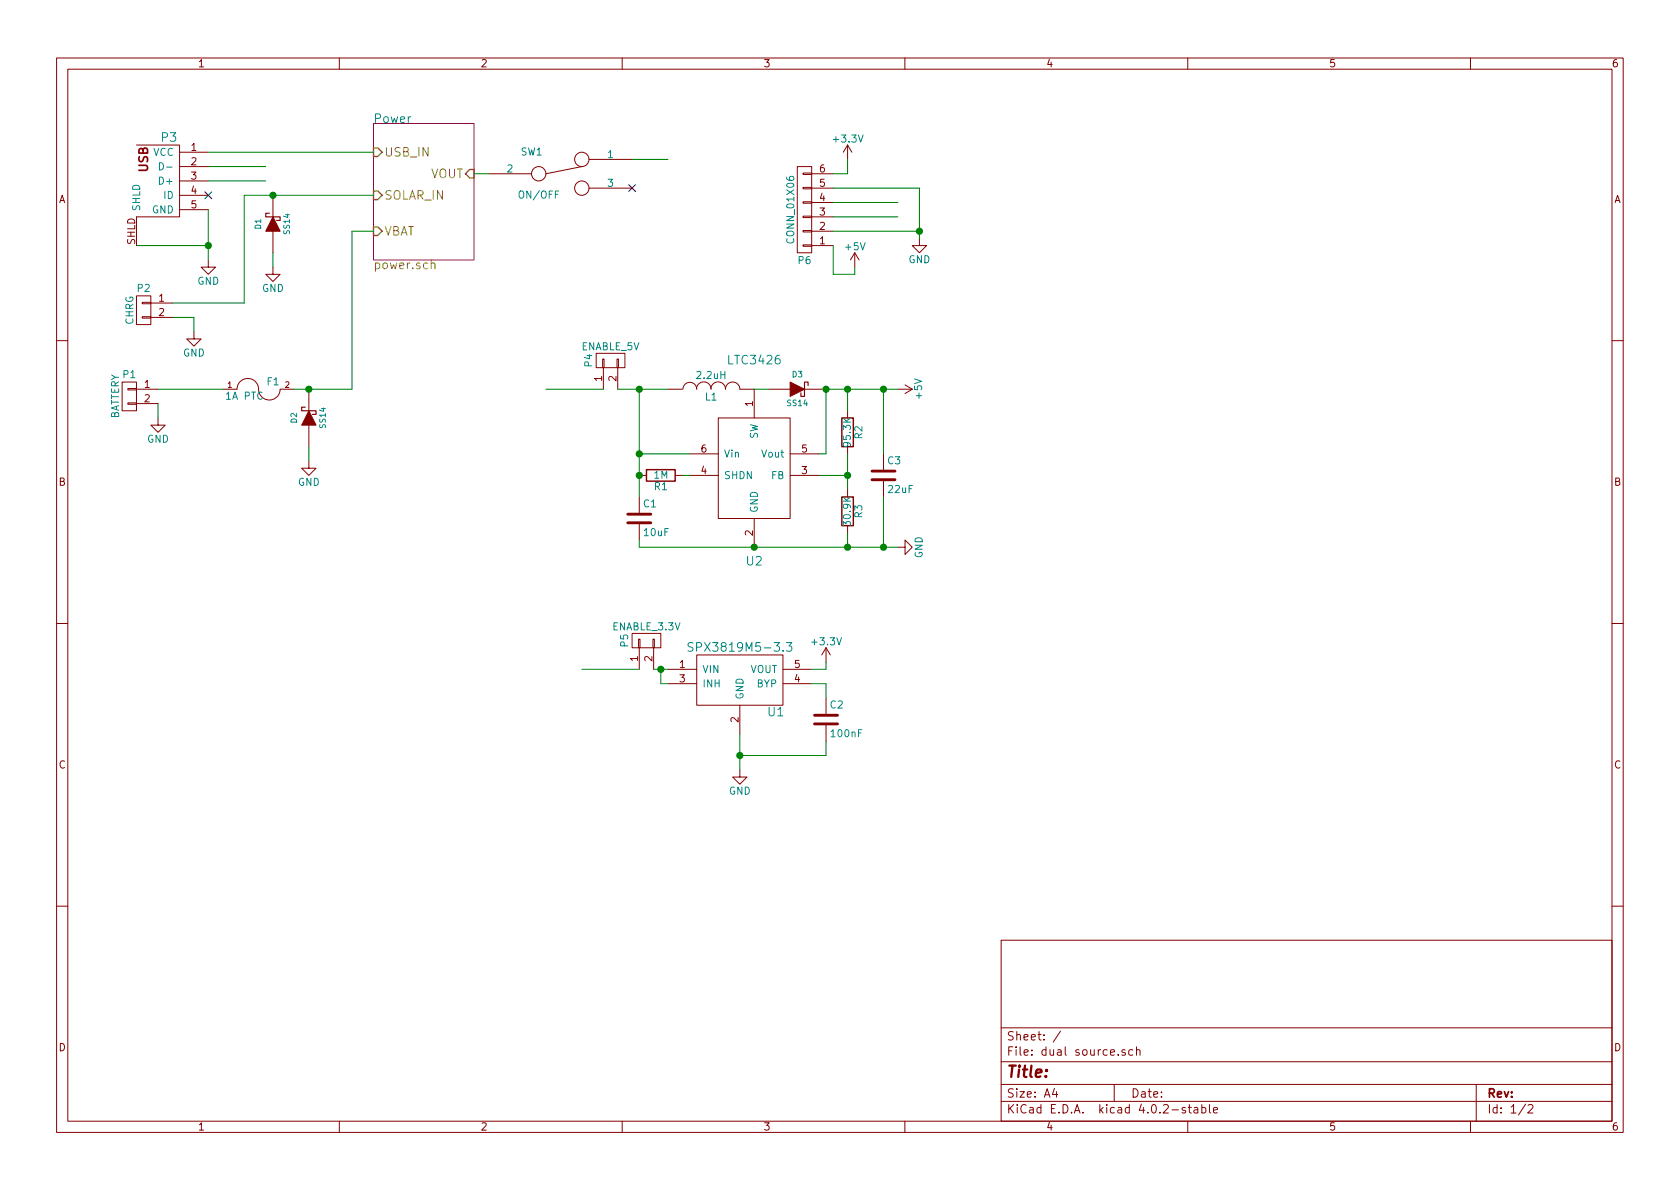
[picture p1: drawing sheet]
EESchema Schematic File Version 2
LIBS:dual source-rescue
LIBS:power
LIBS:device
LIBS:transistors
LIBS:conn
LIBS:linear
LIBS:regul
LIBS:74xx
LIBS:cmos4000
LIBS:adc-dac
LIBS:memory
LIBS:xilinx
LIBS:microcontrollers
LIBS:dsp
LIBS:microchip
LIBS:analog_switches
LIBS:motorola
LIBS:texas
LIBS:intel
LIBS:audio
LIBS:interface
LIBS:digital-audio
LIBS:philips
LIBS:display
LIBS:cypress
LIBS:siliconi
LIBS:opto
LIBS:atmel
LIBS:contrib
LIBS:valves
LIBS:freetronics_schematic
LIBS:dual source
LIBS:dual source-cache
EELAYER 25 0
EELAYER END
$Descr A4 11693 8268
encoding utf-8
Sheet 1 2
Title ""
Date ""
Rev ""
Comp ""
Comment1 ""
Comment2 ""
Comment3 ""
Comment4 ""
$EndDescr
Text Label 1850 1050 2    60   ~ 0
USB_VCC
Text Label 1850 1150 2    60   ~ 0
USB_D-
Wire Wire Line
	1350 2300 1350 2200
Wire Wire Line
	1350 2200 1200 2200
$Comp
L DIODE_SCHOTTKY D1
U 1 1
P 1900 1550
F 0 "D1" H 1900 1650 40  0000 C CNN
F 1 "SS14" H 1900 1450 40  0000 C CNN
F 2 "freetronics_footprints:DIODE_SMA" H 1900 1550 60  0001 C CNN
F 3 "" H 1900 1550 60  0000 C CNN
	1    1900 1550
	0    -1   -1   0   
$EndComp
Wire Wire Line
	1200 2100 1700 2100
NoConn ~ 1450 1350
Text Label 1850 1250 2    60   ~ 0
USB_D+
$Comp
L CONN_01X02 P2
U 1 1
P 1000 2150
F 0 "P2" H 1000 2300 50  0000 C CNN
F 1 "CHRG" V 1100 2150 50  0000 C CNN
F 2 "Pin_Headers:Pin_Header_Straight_1x02" H 1000 2150 60  0001 C CNN
F 3 "" H 1000 2150 60  0000 C CNN
	1    1000 2150
	-1   0    0    -1  
$EndComp
$Comp
L GND #PWR01
U 1 1
P 1350 2300
F 0 "#PWR01" H 1350 2050 50  0001 C CNN
F 1 "GND" H 1350 2150 50  0000 C CNN
F 2 "" H 1350 2300 60  0000 C CNN
F 3 "" H 1350 2300 60  0000 C CNN
	1    1350 2300
	1    0    0    -1  
$EndComp
$Comp
L GND #PWR02
U 1 1
P 1900 1850
F 0 "#PWR02" H 1900 1600 50  0001 C CNN
F 1 "GND" H 1900 1700 50  0000 C CNN
F 2 "" H 1900 1850 60  0000 C CNN
F 3 "" H 1900 1850 60  0000 C CNN
	1    1900 1850
	1    0    0    -1  
$EndComp
$Sheet
S 2600 850  700  950 
U 56E80626
F0 "Power" 60
F1 "power.sch" 60
F2 "USB_IN" I L 2600 1050 60 
F3 "SOLAR_IN" I L 2600 1350 60 
F4 "VOUT" I R 3300 1200 60 
F5 "VBAT" I L 2600 1600 60 
$EndSheet
Wire Wire Line
	1700 1350 2600 1350
Wire Wire Line
	950  1700 1450 1700
Wire Wire Line
	1450 1450 1450 1800
Connection ~ 1450 1700
Wire Wire Line
	1450 1150 1850 1150
Wire Wire Line
	1450 1250 1850 1250
Wire Wire Line
	1450 1050 2600 1050
$Comp
L GND #PWR03
U 1 1
P 1450 1800
F 0 "#PWR03" H 1450 1550 50  0001 C CNN
F 1 "GND" H 1450 1650 50  0000 C CNN
F 2 "" H 1450 1800 60  0000 C CNN
F 3 "" H 1450 1800 60  0000 C CNN
	1    1450 1800
	1    0    0    -1  
$EndComp
$Comp
L USB_5PIN_SHELL P3
U 1 1
P 1250 1200
F 0 "P3" H 1175 1450 60  0000 C CNN
F 1 "USB_5PIN_SHELL" H 1100 850 60  0001 L CNN
F 2 "freetronics_footprints:USB-MICRO-5pin_PTHMOUNT" H 1100 800 31  0001 L CNN
F 3 "" H 1250 1200 60  0000 C CNN
	1    1250 1200
	1    0    0    -1  
$EndComp
Connection ~ 1900 1350
$Comp
L GND #PWR04
U 1 1
P 1100 2900
F 0 "#PWR04" H 1100 2650 50  0001 C CNN
F 1 "GND" H 1100 2750 50  0000 C CNN
F 2 "" H 1100 2900 60  0000 C CNN
F 3 "" H 1100 2900 60  0000 C CNN
	1    1100 2900
	1    0    0    -1  
$EndComp
$Comp
L FUSE F1
U 1 1
P 1800 2700
F 0 "F1" H 1900 2750 50  0000 C CNN
F 1 "1A PTC" H 1700 2650 50  0000 C CNN
F 2 "freetronics_footprints:1210" H 1800 2700 60  0001 C CNN
F 3 "" H 1800 2700 60  0000 C CNN
	1    1800 2700
	1    0    0    -1  
$EndComp
Wire Wire Line
	1100 2700 1550 2700
Text Label 1350 2700 2    60   ~ 0
BAT+
$Comp
L DIODE_SCHOTTKY D2
U 1 1
P 2150 2900
F 0 "D2" H 2150 3000 40  0000 C CNN
F 1 "SS14" H 2150 2800 40  0000 C CNN
F 2 "freetronics_footprints:DIODE_SMA" H 2150 2900 60  0001 C CNN
F 3 "" H 2150 2900 60  0000 C CNN
	1    2150 2900
	0    -1   -1   0   
$EndComp
Wire Wire Line
	1900 1850 1900 1750
$Comp
L GND #PWR05
U 1 1
P 2150 3200
F 0 "#PWR05" H 2150 2950 50  0001 C CNN
F 1 "GND" H 2150 3050 50  0000 C CNN
F 2 "" H 2150 3200 60  0000 C CNN
F 3 "" H 2150 3200 60  0000 C CNN
	1    2150 3200
	1    0    0    -1  
$EndComp
Wire Wire Line
	2050 2700 2450 2700
Wire Wire Line
	2450 2700 2450 1600
Wire Wire Line
	2450 1600 2600 1600
Connection ~ 2150 2700
Wire Wire Line
	2150 3200 2150 3100
Wire Wire Line
	1100 2900 1100 2800
$Comp
L CONN_01X02 P1
U 1 1
P 900 2750
F 0 "P1" H 900 2900 50  0000 C CNN
F 1 "BATTERY" V 1000 2750 50  0000 C CNN
F 2 "Pin_Headers:Pin_Header_Straight_1x02" H 900 2750 60  0001 C CNN
F 3 "" H 900 2750 60  0000 C CNN
	1    900  2750
	-1   0    0    -1  
$EndComp
Wire Wire Line
	1700 2100 1700 1350
$Comp
L SWITCH_INV SW1
U 1 1
P 3900 1200
F 0 "SW1" H 3700 1350 50  0000 C CNN
F 1 "ON/OFF" H 3750 1050 50  0000 C CNN
F 2 "" H 3900 1200 60  0001 C CNN
F 3 "" H 3900 1200 60  0000 C CNN
	1    3900 1200
	1    0    0    -1  
$EndComp
Wire Wire Line
	3300 1200 3400 1200
NoConn ~ 4400 1300
$Comp
L LD3985M U1
U 1 1
P 5150 4700
F 0 "U1" H 5400 4450 60  0000 C CNN
F 1 "SPX3819M5-3.3" H 5150 4900 60  0000 C CNN
F 2 "freetronics_footprints:SOT23-5" H 5050 4450 60  0001 C CNN
F 3 "" H 5150 4700 60  0000 C CNN
	1    5150 4700
	1    0    0    -1  
$EndComp
$Comp
L C C2
U 1 1
P 5750 5000
F 0 "C2" H 5775 5100 50  0000 L CNN
F 1 "100nF" H 5775 4900 50  0000 L CNN
F 2 "freetronics_footprints:0603_CAP" H 5788 4850 30  0001 C CNN
F 3 "" H 5750 5000 60  0000 C CNN
	1    5750 5000
	1    0    0    -1  
$EndComp
Wire Wire Line
	5650 4750 5750 4750
Wire Wire Line
	5750 4750 5750 4850
Wire Wire Line
	5750 5150 5750 5250
Wire Wire Line
	5750 5250 5150 5250
Wire Wire Line
	5150 5100 5150 5350
Connection ~ 5150 5250
$Comp
L GND #PWR06
U 1 1
P 5150 5350
F 0 "#PWR06" H 5150 5100 50  0001 C CNN
F 1 "GND" H 5150 5200 50  0000 C CNN
F 2 "" H 5150 5350 60  0000 C CNN
F 3 "" H 5150 5350 60  0000 C CNN
	1    5150 5350
	1    0    0    -1  
$EndComp
$Comp
L +3.3V #PWR07
U 1 1
P 5750 4600
F 0 "#PWR07" H 5750 4450 50  0001 C CNN
F 1 "+3.3V" H 5750 4740 50  0000 C CNN
F 2 "" H 5750 4600 60  0000 C CNN
F 3 "" H 5750 4600 60  0000 C CNN
	1    5750 4600
	1    0    0    -1  
$EndComp
Text Label 6250 1400 2    60   ~ 0
USB_D-
Text Label 6250 1500 2    60   ~ 0
USB_D+
$Comp
L LTC3426 U2
U 1 1
P 5250 3200
F 0 "U2" H 5250 2500 60  0000 C CNN
F 1 "LTC3426" H 5250 3900 60  0000 C CNN
F 2 "" H 4500 3250 60  0001 C CNN
F 3 "" H 4500 3250 60  0000 C CNN
	1    5250 3200
	1    0    0    -1  
$EndComp
$Comp
L INDUCTOR L1
U 1 1
P 4950 2700
F 0 "L1" V 4900 2700 50  0000 C CNN
F 1 "2.2uH" V 5050 2700 50  0000 C CNN
F 2 "freetronics_footprints:IND_SRU1038" H 4950 2700 60  0001 C CNN
F 3 "" H 4950 2700 60  0000 C CNN
	1    4950 2700
	0    -1   -1   0   
$EndComp
$Comp
L DIODE_SCHOTTKY D3
U 1 1
P 5550 2700
F 0 "D3" H 5550 2800 40  0000 C CNN
F 1 "SS14" H 5550 2600 40  0000 C CNN
F 2 "freetronics_footprints:DIODE_SMA" H 5550 2700 60  0001 C CNN
F 3 "" H 5550 2700 60  0000 C CNN
	1    5550 2700
	1    0    0    -1  
$EndComp
Wire Wire Line
	5250 2700 5350 2700
$Comp
L R R2
U 1 1
P 5900 3000
F 0 "R2" V 5980 3000 50  0000 C CNN
F 1 "95.3K" V 5900 3000 50  0000 C CNN
F 2 "freetronics_footprints:0603" V 5830 3000 30  0001 C CNN
F 3 "" H 5900 3000 30  0000 C CNN
	1    5900 3000
	1    0    0    -1  
$EndComp
$Comp
L +5V #PWR08
U 1 1
P 6250 2700
F 0 "#PWR08" H 6250 2550 50  0001 C CNN
F 1 "+5V" H 6250 2840 50  0000 C CNN
F 2 "" H 6250 2700 60  0000 C CNN
F 3 "" H 6250 2700 60  0000 C CNN
	1    6250 2700
	0    1    1    0   
$EndComp
Wire Wire Line
	5700 3150 5750 3150
Wire Wire Line
	5750 3150 5750 2700
Wire Wire Line
	5750 2700 6250 2700
Connection ~ 5750 2700
Wire Wire Line
	5900 2850 5900 2700
Connection ~ 5900 2700
Wire Wire Line
	5700 3300 5900 3300
Wire Wire Line
	5900 3150 5900 3400
$Comp
L R R3
U 1 1
P 5900 3550
F 0 "R3" V 5980 3550 50  0000 C CNN
F 1 "30.9K" V 5900 3550 50  0000 C CNN
F 2 "freetronics_footprints:0603" V 5830 3550 30  0001 C CNN
F 3 "" H 5900 3550 30  0000 C CNN
	1    5900 3550
	1    0    0    -1  
$EndComp
Connection ~ 5900 3300
$Comp
L C C3
U 1 1
P 6150 3300
F 0 "C3" H 6175 3400 50  0000 L CNN
F 1 "22uF" H 6175 3200 50  0000 L CNN
F 2 "freetronics_footprints:0603_CAP" H 6188 3150 30  0001 C CNN
F 3 "" H 6150 3300 60  0000 C CNN
	1    6150 3300
	1    0    0    -1  
$EndComp
Wire Wire Line
	6150 3150 6150 2700
Connection ~ 6150 2700
Wire Wire Line
	6150 3800 6150 3450
Wire Wire Line
	5900 3800 5900 3700
Connection ~ 5900 3800
$Comp
L CONN_01X02 P4
U 1 1
P 4250 2500
F 0 "P4" H 4250 2650 50  0000 C CNN
F 1 "ENABLE_5V" V 4350 2500 50  0000 C CNN
F 2 "Pin_Headers:Pin_Header_Straight_1x02" H 4250 2500 60  0001 C CNN
F 3 "" H 4250 2500 60  0000 C CNN
	1    4250 2500
	0    -1   -1   0   
$EndComp
Wire Wire Line
	4300 2700 4650 2700
$Comp
L C C1
U 1 1
P 4450 3600
F 0 "C1" H 4475 3700 50  0000 L CNN
F 1 "10uF" H 4475 3500 50  0000 L CNN
F 2 "freetronics_footprints:0603_CAP" H 4488 3450 30  0001 C CNN
F 3 "" H 4450 3600 60  0000 C CNN
	1    4450 3600
	1    0    0    -1  
$EndComp
Connection ~ 5250 3800
Wire Wire Line
	4200 2700 3800 2700
Text Label 3800 2700 0    60   ~ 0
VOUT
$Comp
L R R1
U 1 1
P 4600 3300
F 0 "R1" V 4680 3300 50  0000 C CNN
F 1 "1M" V 4600 3300 50  0000 C CNN
F 2 "Resistors_ThroughHole:Resistor_Horizontal_RM10mm" V 4530 3300 30  0001 C CNN
F 3 "" H 4600 3300 30  0000 C CNN
	1    4600 3300
	0    1    1    0   
$EndComp
Wire Wire Line
	4800 3300 4750 3300
Wire Wire Line
	4450 2700 4450 3450
Connection ~ 4450 2700
Connection ~ 4450 3300
Wire Wire Line
	4800 3150 4450 3150
Connection ~ 4450 3150
Wire Wire Line
	4450 3750 4450 3800
Wire Wire Line
	4450 3800 6250 3800
$Comp
L GND #PWR09
U 1 1
P 6250 3800
F 0 "#PWR09" H 6250 3550 50  0001 C CNN
F 1 "GND" H 6250 3650 50  0000 C CNN
F 2 "" H 6250 3800 60  0000 C CNN
F 3 "" H 6250 3800 60  0000 C CNN
	1    6250 3800
	0    -1   -1   0   
$EndComp
Connection ~ 6150 3800
Wire Wire Line
	4400 1100 4650 1100
Text Label 4650 1100 2    60   ~ 0
VOUT
Wire Wire Line
	5650 4650 5750 4650
Wire Wire Line
	5750 4650 5750 4600
Text Label 4050 4650 0    60   ~ 0
VOUT
Wire Wire Line
	4650 4750 4600 4750
Wire Wire Line
	4600 4750 4600 4650
Wire Wire Line
	4550 4650 4650 4650
$Comp
L CONN_01X02 P5
U 1 1
P 4500 4450
F 0 "P5" H 4500 4600 50  0000 C CNN
F 1 "ENABLE_3.3V" V 4600 4450 50  0000 C CNN
F 2 "Pin_Headers:Pin_Header_Straight_1x02" H 4500 4450 60  0001 C CNN
F 3 "" H 4500 4450 60  0000 C CNN
	1    4500 4450
	0    -1   -1   0   
$EndComp
Connection ~ 4600 4650
Wire Wire Line
	4450 4650 4050 4650
$Comp
L CONN_01X06 P6
U 1 1
P 5600 1450
F 0 "P6" H 5600 1800 50  0000 C CNN
F 1 "CONN_01X06" V 5700 1450 50  0000 C CNN
F 2 "Pin_Headers:Pin_Header_Straight_1x06" H 5600 1450 60  0001 C CNN
F 3 "" H 5600 1450 60  0000 C CNN
	1    5600 1450
	-1   0    0    1   
$EndComp
$Comp
L +3.3V #PWR010
U 1 1
P 5900 1100
F 0 "#PWR010" H 5900 950 50  0001 C CNN
F 1 "+3.3V" H 5900 1240 50  0000 C CNN
F 2 "" H 5900 1100 60  0000 C CNN
F 3 "" H 5900 1100 60  0000 C CNN
	1    5900 1100
	1    0    0    -1  
$EndComp
Wire Wire Line
	5800 1200 5900 1200
Wire Wire Line
	5900 1200 5900 1100
$Comp
L GND #PWR011
U 1 1
P 6400 1650
F 0 "#PWR011" H 6400 1400 50  0001 C CNN
F 1 "GND" H 6400 1500 50  0000 C CNN
F 2 "" H 6400 1650 60  0000 C CNN
F 3 "" H 6400 1650 60  0000 C CNN
	1    6400 1650
	1    0    0    -1  
$EndComp
Wire Wire Line
	5800 1300 6400 1300
Wire Wire Line
	5800 1400 6250 1400
Wire Wire Line
	5800 1500 6250 1500
$Comp
L +5V #PWR012
U 1 1
P 5950 1850
F 0 "#PWR012" H 5950 1700 50  0001 C CNN
F 1 "+5V" H 5950 1990 50  0000 C CNN
F 2 "" H 5950 1850 60  0000 C CNN
F 3 "" H 5950 1850 60  0000 C CNN
	1    5950 1850
	1    0    0    -1  
$EndComp
Wire Wire Line
	5800 1600 6400 1600
Wire Wire Line
	6400 1300 6400 1650
Connection ~ 6400 1600
Wire Wire Line
	5800 1700 5800 1900
Wire Wire Line
	5800 1900 5950 1900
Wire Wire Line
	5950 1900 5950 1850
$EndSCHEMATC
